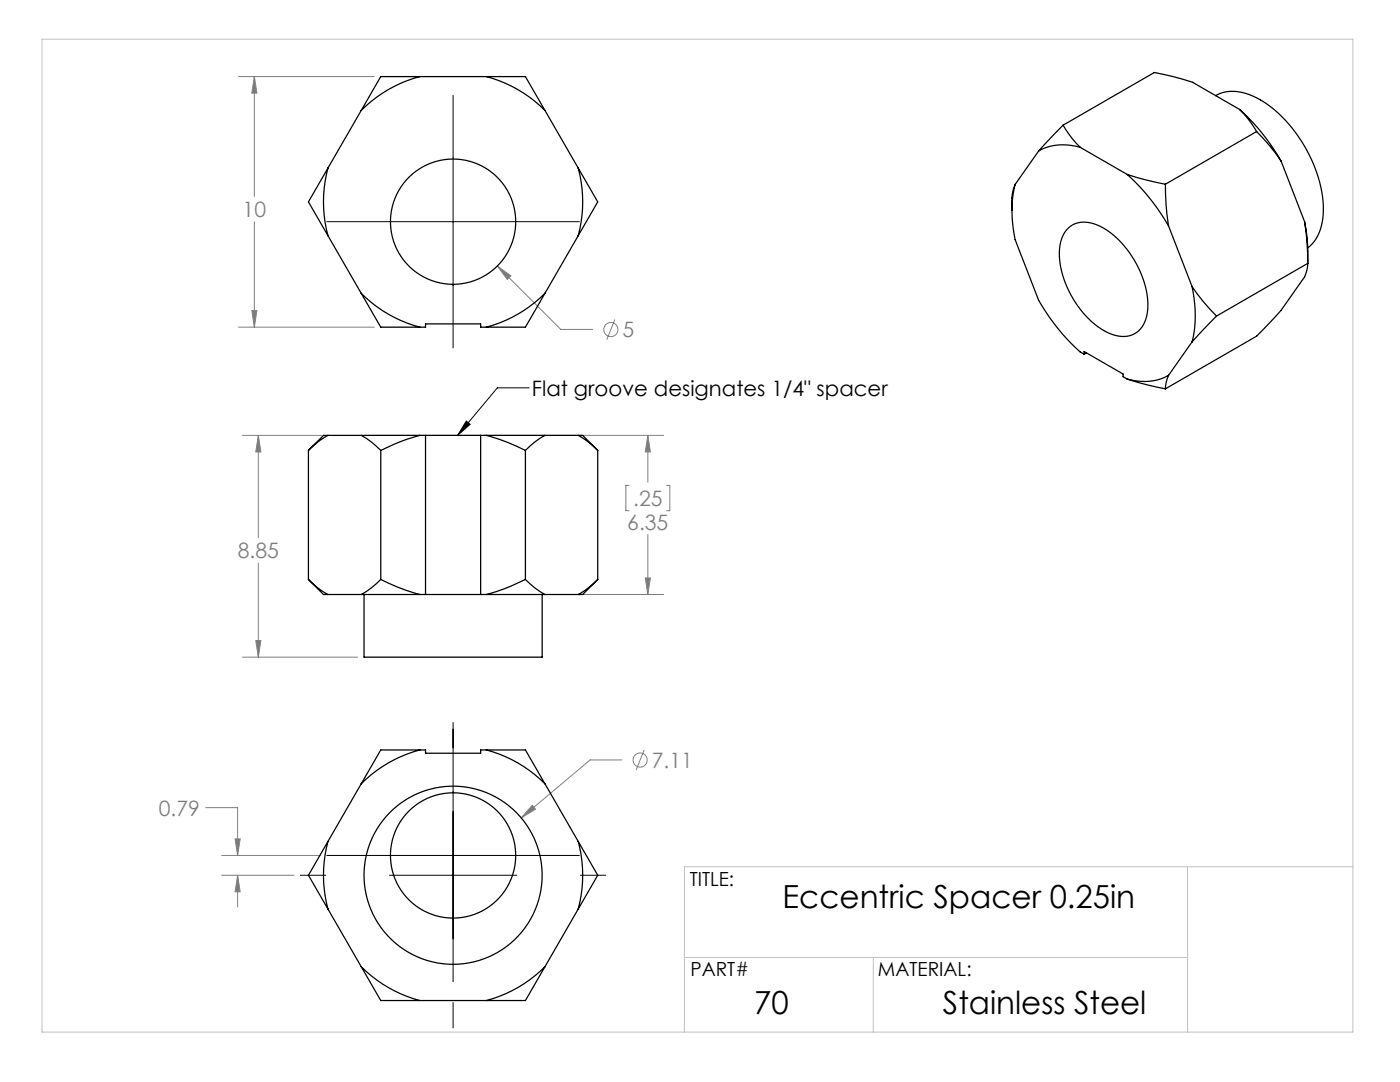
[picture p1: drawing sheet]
<svg xmlns="http://www.w3.org/2000/svg" width="279mm" height="216mm" viewBox="0 0 279 216" stroke-linecap="round" stroke-linejoin="round" font-family="sans-serif">
<g fill="none" stroke="#808080" stroke-width=".2">
<path d="M47.6 15.3h27.1M50.8 15.3l.5 3.3h-1zM50.8 15.3v23.9M50.8 44.2v21.1M99.3 53.1l2.7 1.9-.8 .8zM99.3 53.1l12.6 12.6h6.4M47.6 65.3h27.1M50.3 62h1l-.5 3.3zM122.7 63.7l-1.6 4.1M48.4 86.9h15.8M51.6 86.9l.5 3.3h-1.1zM51.6 86.9v20.4"/>
<path d="M73.4 86.9h59.1M125.6 96.9h-.7v5h.7M129.3 86.9v9.3M129.3 86.9l.5 3.3h-1zM133 96.9h.7v5h-.7M51.6 112.4v18.7M73.4 118.6h59.1M128.8 115.3h1l-.5 3.3zM129.3 106.7v11.9M48.4 131.1h23M51 127.8h1.1l-.5 3.3zM124.1 151.6h-6.3l-13.8 11.6"/>
<path d="M128.6 149.6l-1.7 4.1M41.1 161.2h6.3v9.5M44.2 174.6h14.5M44.2 170.7h19.8M46.9 167.4h1l-.5 3.3zM47.4 174.6l.5 3.3h-1zM47.4 174.6v6.4M106.2 160.7l.7 .8-2.9 1.7z"/>
<circle cx="121.9" cy="65.8" r="1.41"/>
<circle cx="127.8" cy="151.7" r="1.41"/>
</g>
<path d="M90.4 19v50.4M65.2 44.2h50.4M105.6 77.4h-6.3l-8 9.5M93.1 84l.7 .7-2.5 2.2zM90.4 144.2v51.7M59.9 174.6h5.1M65.2 170.7h50.4M77.7 174.6h25.4M115.8 174.6h5.1M90.4 200v5.1" fill="none" stroke="#000" stroke-width=".2"/>
<path d="M8.4 7.8h261.6v198.1h-261.6zM237 172.9v33M270 172.9h-133.4v33M136.6 191h100.4M174.3 191v14.9" fill="none" stroke="#c0c0c0" stroke-width=".2"/>
<path d="M93.1 84l.7 .7-2.5 2.2z" fill="#000"/>
<path d="M50.3 62h1l-.5 3.3zM50.8 15.3l.5 3.3h-1zM99.3 53.1l1.9 2.7 .8-.8zM51 127.8h1.1l-.5 3.3zM51.6 86.9l.5 3.3h-1.1zM128.8 115.3h1l-.5 3.3zM129.3 86.9l.5 3.3h-1zM47.4 174.6l.5 3.3h-1zM46.9 167.4h1l-.5 3.3zM106.2 160.7l-2.2 2.5 2.9-1.7z" fill="#808080"/>
<g fill="none" stroke="#000" stroke-width=".25">
<path d="M83.8 15.3a25.9 25.9 0 0 0-11.7 6.7M83.8 15.3h-7.8l-3.9 6.7M83.8 15.3h13.3M97.1 15.3a25.9 25.9 0 0 1 11.7 6.7M97.1 15.3h7.8l3.9 6.7M242.7 19.1a8 8 0 0 1 7.4 .1 25.8 25.8 0 0 1 12 13.5 19.8 19.8 0 0 1 1.4 13.1 7.2 7.2 0 0 1-2.5 3.7M242.7 19.1h-.1M65.5 33.5a25.9 25.9 0 0 0 0 13.5M65.5 33.5l-3.9 6.8 3.9 6.7M72.1 22l-6.6 11.5M108.8 22l6.6 11.5M115.4 33.5a25.9 25.9 0 0 1 0 13.5"/>
<path d="M115.4 33.5l3.9 6.8-3.9 6.7M202.6 36.8a24.2 24.2 0 0 0 0 11l4.7 12.1a41.3 41.3 0 0 0 8.3 10.3l.8 .5M202.6 36.8l-.3 .8a10.5 10.5 0 0 0-.3 4.3M207.3 30.1l-4.7 6.7M212.2 25l1.8 2.6 1.6 1.8M212.2 25l-4.9 5.1M215.6 29.4a10.6 10.6 0 0 0-8.3 .7M215.6 29.4l9.3 5.4M224.9 34.8a41.4 41.4 0 0 1 8.3 10.3M224.9 34.8l3.9 1.1 3.8 .9M232.6 36.8a50.2 50.2 0 0 0 .6 8.3M247.4 21.8l-9.4-5.4-3.8-1.1-3.8-.8-18.2 10.5"/>
<path d="M247.4 21.8l1.6 1.8 1.8 2.6M247.4 21.8a41.3 41.3 0 0 1 8.3 10.3M250.8 26.2a38.3 38.3 0 0 1 4.9 5.9M250.8 26.2l-18.2 10.6M255.7 32.1l4.7 12.1M65.5 47l6.6 11.5M72.1 58.5a25.9 25.9 0 0 0 11.7 6.8M72.1 58.5l3.9 6.8h7.8M108.8 58.5a25.9 25.9 0 0 1-11.7 6.8M108.8 58.5l-3.9 6.8h-7.8M115.4 47l-6.6 11.5M213.3 45.4a5.5 5.5 0 0 1 6.3-.2 19.1 19.1 0 0 1 9.4 16.7 5.2 5.2 0 0 1-4.1 5.2 9.3 9.3 0 0 1-7.1-3 19.2 19.2 0 0 1-6.3-14.5 6.3 6.3 0 0 1 1.8-4.2z"/>
<path d="M233.2 45.1l4.7 12.1M237.9 57.2a38.3 38.3 0 0 0 4.9 5.9M237.9 57.2a24.2 24.2 0 0 1 0 11M260.4 44.2v.2a50.5 50.5 0 0 1 .6 8.2M260.4 44.2l.5 3.6 .1 4.8M261 52.6l-.2 1.2-.4 1.4-4.7 6.7-4.9 5.2-18.2 10.5M261 52.6l-18.2 10.5M83.8 65.3h1.1v-.7h11v.7h1.2M216.4 70.7v-.6l7.7 4.5v.6l.8 .4M216.8 70.4l-.4 .3M224.9 75.6l4.2 1.2 3.5 .8M233.2 74.9a10.6 10.6 0 0 1-8.3 .7"/>
<path d="M233.2 74.9l-.5 1.5-.1 1.2M237.9 68.2l-4.7 6.7M242.8 63.1l-4.9 5.1M61.6 89.9v25.7M65.5 86.9a16.1 16.1 0 0 0-3.9 3M65.5 86.9h-.9l-3 3M65.5 86.9h6.6M72.1 86.9h.1a16.4 16.4 0 0 1 3.8 3M72.1 86.9h11.7M76 89.9v25.7M83.8 86.9a39.2 39.2 0 0 0-7.8 3M83.8 86.9h13.3"/>
<path d="M84.9 86.9v31.7M95.9 86.9v31.7M97.1 86.9l.9 .2a40.9 40.9 0 0 1 6.9 2.8M97.1 86.9h11.7M104.9 89.9v25.7M108.8 86.9a16.2 16.2 0 0 0-3.9 3M108.8 86.9h6.6M115.4 86.9a15.6 15.6 0 0 1 3.9 3M115.4 86.9h.9l3 3M119.3 89.9v25.7M61.6 115.6a16.3 16.3 0 0 0 3.9 3M61.6 115.6l3 3h.9"/>
<path d="M65.5 118.6h6.6M72.1 118.6h11.7M72.6 118.6v12.5h35.6v-12.5M76 115.6a40 40 0 0 0 7.8 3M76 115.6a16.2 16.2 0 0 1-3.9 3M83.8 118.6h13.3M97.1 118.6h11.7M104.9 115.6a39.1 39.1 0 0 1-7.8 3M104.9 115.6a16.3 16.3 0 0 0 3.9 3M108.8 118.6h6.6M119.3 115.6a16.2 16.2 0 0 1-3.9 3M119.3 115.6l-3 3h-.9"/>
<path d="M72.1 156.4l-6.6 11.5M83.8 149.6a25.9 25.9 0 0 0-11.7 6.8M83.8 149.6h-7.8l-3.9 6.8M83.8 149.6h1.1v.7h11v-.7h1.2M97.1 149.6a25.9 25.9 0 0 1 11.7 6.8M97.1 149.6h7.8l3.9 6.8M108.8 156.4l6.6 11.5M65.5 167.9a25.9 25.9 0 0 0 0 13.5M65.5 167.9l-3.9 6.7 3.9 6.8M115.4 167.9a25.9 25.9 0 0 1 0 13.5M115.4 167.9l3.9 6.7-3.9 6.8M65.5 181.4l6.6 11.5"/>
<path d="M72.1 192.9a25.9 25.9 0 0 0 11.7 6.7M72.1 192.9l3.9 6.7h7.8M83.8 199.6h13.3M108.8 192.9l-3.9 6.7h-7.8M108.8 192.9a25.9 25.9 0 0 1-11.7 6.7M115.4 181.4l-6.6 11.5"/>
<circle cx="90.4" cy="44.2" r="12.5"/>
<circle cx="90.4" cy="170.7" r="12.5"/>
<circle cx="90.4" cy="174.6" r="17.8"/>
</g>
<g font-size="6.3">
<text x="156.2" y="181.3">Eccentric Spacer 0.25in</text>
<text x="150.5" y="202.3">70</text>
<text x="188.2" y="202.3">Stainless Steel</text>
</g>
<g font-size="4.2" fill="#808080">
<text x="48.4" y="43.3">10</text>
<text x="124.2" y="67.3">5</text>
<text x="126.4" y="101">.25</text>
<text x="125.2" y="105.7">6.35</text>
<text x="47.4" y="111.4">8.85</text>
<text x="130.1" y="153.2">7.11</text>
<text x="31.7" y="162.8">0.79</text>
</g>
<text font-size="4.2" x="106.1" y="79">Flat groove designates 1/4&quot; spacer</text>
<g font-size="3.9">
<text x="137.7" y="176.8">TITLE:</text>
<text x="137.8" y="194.8">PART#</text>
<text x="175.2" y="194.8">MATERIAL:</text>
</g>
</svg>
